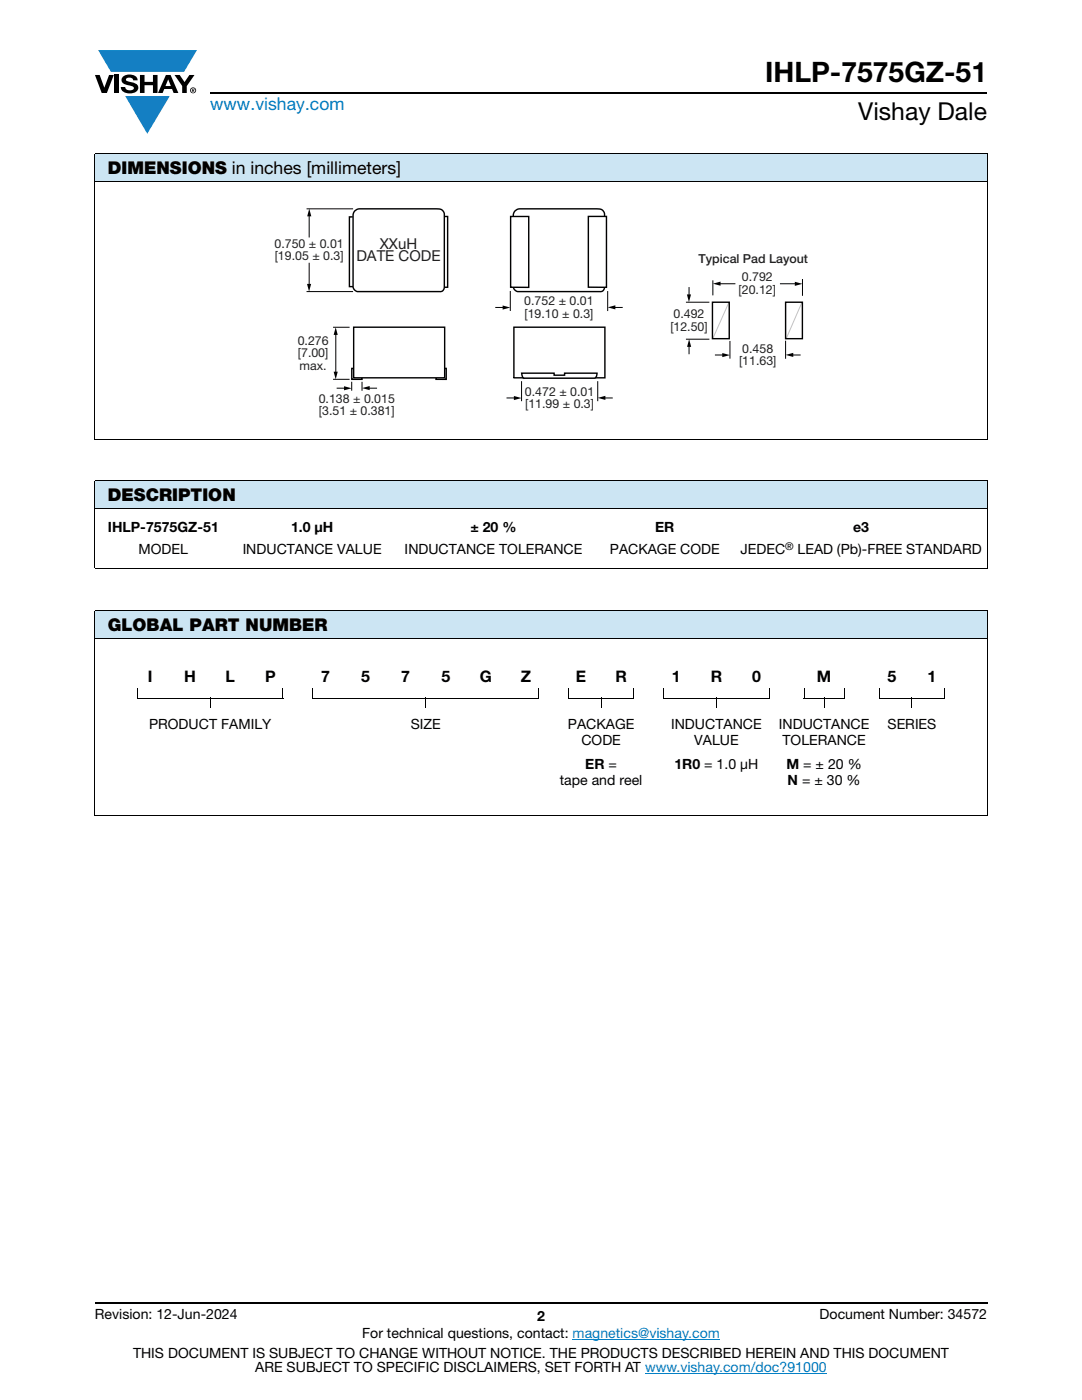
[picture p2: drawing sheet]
<svg xmlns="http://www.w3.org/2000/svg" width="216mm" height="279mm" viewBox="0 0 216 279" stroke-linecap="round" stroke-linejoin="round" font-family="sans-serif">
<g fill="#147fc3">
<path d="M19.6 10h19.7l-2.6 4.3h-1.1h-13.5z"/>
<path d="M25 19.2h8.9l-4.5 7.5z"/>
</g>
<g fill="#000">
<path d="M18.9 15h1l.9 2.5 1-2.5h.9l-1.4 3.6h-1zM22.9 15h.9v3.6h-.9zM24.6 15.3a2.1 2.1 0 0 1 2.8 .3l.1 .4h-.9a.79 .79 0 0 0-.7-.5 .79 .79 0 0 0-.8 .4l.3 .3 1 .2a1.08 1.08 0 0 1 1.2 1 1.08 1.08 0 0 1-1.1 1.2 1.73 1.73 0 0 1-2.4-1.2h.9a.96 .96 0 0 0 .8 .6 .96 .96 0 0 0 .9-.4 1.31 1.31 0 0 0-1.2-.6 1.03 1.03 0 0 1-1.1-.6 1.03 1.03 0 0 1 .2-1.1zM27.9 15h.9v1.3h1.7v-1.3h.9v3.6h-.9v-1.6h-1.7v1.6h-.9zM34.8 15h1.1l.9 1.4 1-1.4h1l-1.5 2.2v1.4h-.9v-1.4z"/>
<path d="M33.6 15.9l.5 1.3h-1.1zM33.1 15l-1.6 3.6h1l.3-.8h1.5l.3 .8h1l-1.6-3.6z"/>
<path d="M38.4 17.8h.2v.2h-.2zM38.3 17.7v.7h.1v-.3l.4 .3-.2-.3 .2-.2-.1-.2z"/>
<path d="M38.1 18a.46 .46 0 0 1 .9 0 .46 .46 0 0 1-.9 0zM37.9 18a.6 .6 0 0 0 1.2 0 .6 .6 0 0 0-1.2 0z"/>
</g>
<path d="M42 18.6h155M18.9 260h178.1" fill="none" stroke="#000" stroke-width=".36"/>
<path d="M114.3 267.3h29.3M128.7 274h36.3" fill="none" stroke="#007ec4" stroke-width=".2"/>
<g fill="#cce5f3">
<path d="M18.9 30.7h178.1v5.5h-178.1z"/>
<path d="M18.9 95.9h178.1v5.5h-178.1z"/>
<path d="M18.9 121.9h178.1v5.5h-178.1z"/>
</g>
<g fill="none" stroke="#000" stroke-width=".2">
<path d="M18.9 30.7h178.1M18.9 36.2h178.1M18.9 30.8v56.9M197 30.8v56.9M18.9 87.8h178.1M18.9 95.9h178.1M18.9 96v17.3M197 96v17.3M18.9 101.4h178.1M18.9 113.4h178.1M18.9 121.9h178.1M18.9 127.4h178.1"/>
<path d="M18.9 122v40.8M27.4 139.3h29.1M42 139.2v2.1M62.4 139.3h45.1M84.9 139.2v2.1M113.4 139.3h13.1M120 139.2v2.1M132.4 139.3h21.1M143 139.2v2.1M160.4 139.3h8.2M164.4 139.2v2.1M175.4 139.3h13.1"/>
<path d="M181.9 139.2v2.1M197 122v40.8M18.9 162.8h178.1"/>
</g>
<path d="M27.4 137.3h.1v1.9h-.1zM56.4 137.3h.1v1.9h-.1zM62.4 137.3h.1v1.9h-.1zM107.4 137.3h.1v1.9h-.1zM113.4 137.3h.1v1.9h-.1zM126.4 137.3h.1v1.9h-.1zM132.4 137.3h.1v1.9h-.1zM153.4 137.3h.1v1.9h-.1zM160.4 137.3h.1v1.9h-.1zM168.4 137.3h.1v1.9h-.1zM175.4 137.3h.1v1.9h-.1zM188.4 137.3h.1v1.9h-.1z" fill="#000"/>
<path d="M102.9 42l.8-.3h15.3l1.2 .2 .4 .8v14.6a.86 .86 0 0 1-.9 .9h-16.4l-.5-.3-.4-.6v-14.5z" fill="none" stroke="#000" stroke-width=".28"/>
<path d="M101.9 43.2h3.6v14.2l-3.6-.1z" fill="#fff"/>
<path d="M101.9 43.2h3.6v14.2l-3.6-.1z" fill="none" stroke="#000" stroke-width=".28"/>
<path d="M117.4 43.2h3.6v14.1h-3.6z" fill="#fff"/>
<path d="M117.4 43.2h3.6v14.1h-3.6zM102.4 75.4h18.3v-10.1h-18.2v10.1" fill="none" stroke="#000" stroke-width=".28"/>
<path d="M104.1 74.5h6.5v.4h2.1v-.4h6.4a1.04 1.04 0 0 1-.5 1h-14.1l-.3-.3z" fill="#fff"/>
<path d="M70.4 43.3h-.7v13.9h.7M70.9 42l.8-.3h15.4l1.1 .2 .5 .8v14.6a.86 .86 0 0 1-1 .9h-16.4l-.5-.3-.3-.6v-14.5zM88.6 43.2h.7v14.1h-.7M70.5 75.4h18.2v-10.1h-18.1v10.1M70.6 73.5h-.4v2.2h2v-.3M88.7 73.5h.3v2.2h-2v-.3M104.1 74.5h6.5v.4h2.1v-.4h6.4a1.04 1.04 0 0 1-.5 1h-14.1l-.3-.3zM142.2 60.3h3.3v7.3h-3.3zM156.8 60.3h3.3v7.3h-3.3z" fill="none" stroke="#000" stroke-width=".28"/>
<g fill="none" stroke="#000" stroke-width=".2">
<path d="M61.2 58.2h9.3M61.2 41.7h9.3M61.7 52.4v4.5M61.7 42.9v4.5M101.8 58.1v4M121.3 58.1v4M137.5 57.3v1.7M142.2 55.9v3M143.5 56.6h3.2M155.6 56.6h3.3M160.1 55.7v3.3M66.5 75.7h3.3"/>
<path d="M66.5 65.3h3.3M67 66.6v7.9M67.2 77.5h1.7M70.2 76.2v1.8M72.2 76.2v1.8M73.5 77.5h1.7M98.8 61.4h1.8M101.1 79.4h1.7M104.1 76.1v4M119.3 76.1v4M120.5 79.4h1.8M122.5 61.4h1.8"/>
<path d="M136.9 67.7h4.6M136.9 60.3h4.6M137.5 68.9v1.8M142.7 70.8h1.7M145.7 68v3.6M156.8 68v3.6M158 70.8h1.8"/>
</g>
<g fill="#000">
<path d="M61.7 41.6l.4 1.6h-.8zM61.3 56.7h.8l-.4 1.5zM137.1 58.8h.8l-.4 1.5zM142.2 56.6l1.6-.4v.8zM158.6 56.2l1.5 .4-1.5 .5zM66.6 74.2h.8l-.4 1.5zM67 65.3l.4 1.5h-.8zM68.6 77.1l1.6 .4-1.6 .4zM72.2 77.5l1.6-.5v.9zM100.3 61l1.5 .4-1.5 .4zM102.5 79l1.6 .4-1.6 .4zM119.3 79.4l1.5-.4v.8z"/>
<path d="M121.3 61.3l1.5-.4v.9zM137.5 67.7l.4 1.5h-.8zM144.1 70.5l1.6 .4-1.6 .4zM156.8 70.8l1.5-.4v.8z"/>
</g>
<path d="M145.4 60.4l-3.2 7.1M160 60.3l-3.1 7.2" fill="none" stroke="#c2c2c2" stroke-width=".2"/>
<text font-size="5.6" x="152.7" y="16.4">IHLP-7575GZ-51</text>
<text font-size="4.9" x="171.3" y="24">Vishay Dale</text>
<text font-size="3.5" fill="#007ec4" x="42" y="21.9">www.vishay.com</text>
<g font-size="3.5">
<text x="21.5" y="34.8">DIMENSIONS in inches [millimeters]</text>
<text x="21.5" y="100">DESCRIPTION</text>
<text x="21.5" y="126">GLOBAL PART NUMBER</text>
</g>
<g font-size="3.2">
<text x="29.5" y="136">I</text>
<text x="36.8" y="136">H</text>
<text x="45" y="136">L</text>
<text x="52.9" y="136">P</text>
<text x="64.1" y="136">7</text>
<text x="72.1" y="136">5</text>
<text x="80.1" y="136">7</text>
<text x="88.1" y="136">5</text>
<text x="95.7" y="136">G</text>
<text x="103.9" y="136">Z</text>
<text x="114.9" y="136">E</text>
<text x="122.8" y="136">R</text>
<text x="134.1" y="136">1</text>
<text x="141.8" y="136">R</text>
<text x="150.1" y="136">0</text>
<text x="163" y="136">M</text>
<text x="177.1" y="136">5</text>
<text x="185.1" y="136">1</text>
</g>
<g font-size="3" fill="#231f20">
<text x="71.1" y="52.1">DATE CODE</text>
<text x="75.8" y="49.6">XXuH</text>
</g>
<g font-size="2.8">
<text x="21.5" y="106.1">IHLP-7575GZ-51</text>
<text x="58.1" y="106.1">1.0 μH</text>
<text x="93.9" y="106.1">± 20 %</text>
<text x="130.7" y="106.1">ER</text>
<text x="170.2" y="106.1">e3</text>
<text x="27.7" y="110.5">MODEL</text>
<text x="48.4" y="110.5">INDUCTANCE VALUE</text>
<text x="80.7" y="110.5">INDUCTANCE TOLERANCE</text>
<text x="121.7" y="110.5">PACKAGE CODE</text>
<text x="147.8" y="110.5">JEDEC</text>
<text x="159.2" y="110.5">LEAD (Pb)-FREE STANDARD</text>
<text x="29.7" y="145.4">PRODUCT FAMILY</text>
<text x="81.9" y="145.4">SIZE</text>
<text x="113.3" y="145.4">PACKAGE</text>
<text x="116" y="148.6">CODE</text>
<text x="133.9" y="145.4">INDUCTANCE</text>
<text x="138.5" y="148.6">VALUE</text>
<text x="155.4" y="145.4">INDUCTANCE</text>
<text x="156.1" y="148.6">TOLERANCE</text>
<text x="177.1" y="145.4">SERIES</text>
<text x="116.8" y="153.4">ER =</text>
<text x="134.6" y="153.4">1R0 = 1.0 μH</text>
<text x="156.9" y="153.4">M = ± 20 %</text>
<text x="111.7" y="156.6">tape and reel</text>
<text x="157.2" y="156.6">N = ± 30 %</text>
<text x="18.9" y="263.3">Revision: 12-Jun-2024</text>
<text x="107.2" y="263.6">2</text>
<text x="163.6" y="263.3">Document Number: 34572</text>
<text x="72.3" y="267.1">For technical questions, contact: magnetics@vishay.com</text>
<text x="26.5" y="271">THIS DOCUMENT IS SUBJECT TO CHANGE WITHOUT NOTICE. THE PRODUCTS DESCRIBED HEREIN AND THIS DOCUMENT</text>
<text x="50.9" y="273.8">ARE SUBJECT TO SPECIFIC DISCLAIMERS, SET FORTH AT www.vishay.com/doc?91000</text>
</g>
<g font-size="2.5" fill="#231f20">
<text x="54.8" y="49.5">0.750 ± 0.01</text>
<text x="54.8" y="51.9">[19.05 ± 0.3]</text>
<text x="139.4" y="52.5">Typical Pad Layout</text>
<text x="147.4" y="58.6">[20.12]</text>
<text x="148" y="56.2">0.792</text>
<text x="104.6" y="60.9">0.752 ± 0.01</text>
<text x="104.7" y="63.4">[19.10 ± 0.3]</text>
<text x="134.4" y="63.5">0.492</text>
<text x="59.4" y="68.8">0.276</text>
<text x="59.4" y="71.3">[7.00]</text>
<text x="133.8" y="66">[12.50]</text>
<text x="148.1" y="70.4">0.458</text>
<text x="59.8" y="73.8">max.</text>
<text x="147.5" y="72.9">[11.63]</text>
<text x="63.6" y="80.3">0.138 ± 0.015</text>
<text x="63.6" y="82.8">[3.51 ± 0.381]</text>
<text x="104.8" y="79">0.472 ± 0.01</text>
<text x="104.8" y="81.4">[11.99 ± 0.3]</text>
</g>
<text font-size="2.1" x="156.7" y="109.7">®</text>
</svg>
